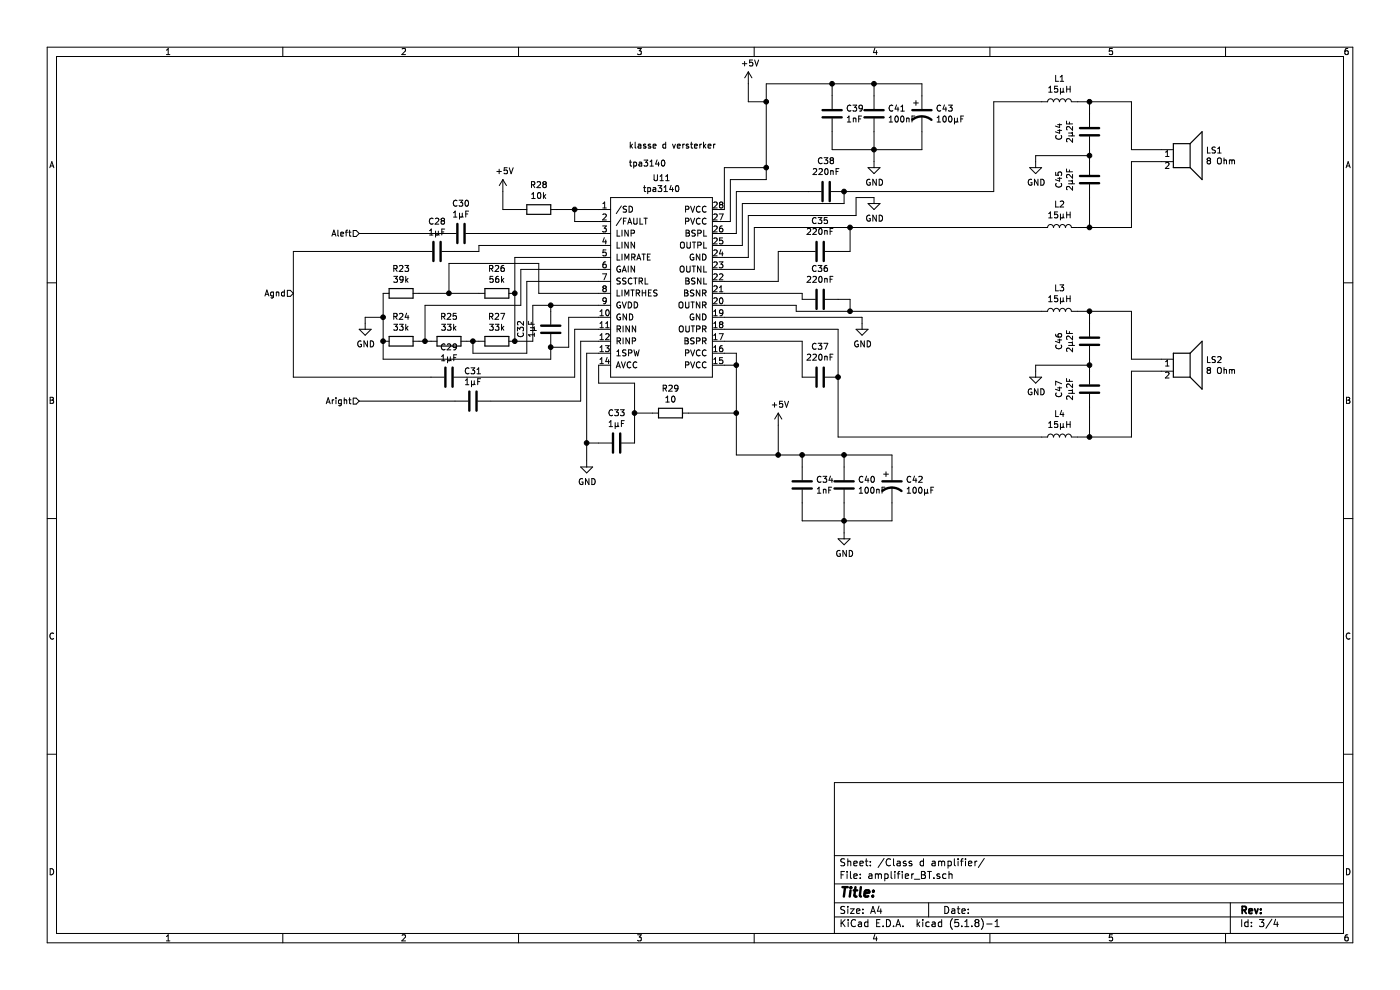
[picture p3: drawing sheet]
EESchema Schematic File Version 4
EELAYER 30 0
EELAYER END
$Descr A4 11693 8268
encoding utf-8
Sheet 3 4
Title ""
Date ""
Rev ""
Comp ""
Comment1 ""
Comment2 ""
Comment3 ""
Comment4 ""
$EndDescr
Text Notes 5250 1250 0    50   ~ 0
klasse d versterker
Text Notes 5250 1400 0    50   ~ 0
tpa3140\n
$Comp
L schema_v1-rescue:tpa3140-Robbe_random U?
U 1 1
P 5350 1500
AR Path="/60272448" Ref="U?"  Part="1" 
AR Path="/60260E29/60272448" Ref="U?"  Part="1" 
AR Path="/6074CBC7/60272448" Ref="U11"  Part="1" 
F 0 "U11" H 5525 1515 50  0000 C CNN
F 1 "tpa3140" H 5525 1424 50  0000 C CNN
F 2 "Robbe_modules:tpa3140" H 5350 1500 50  0001 C CNN
F 3 "" H 5350 1500 50  0001 C CNN
	1    5350 1500
	1    0    0    -1  
$EndComp
Text HLabel 2450 2450 0    50   Input ~ 0
Agnd
Text HLabel 3000 1950 0    50   Input ~ 0
Aleft
Text HLabel 3000 3350 0    50   Input ~ 0
Aright
Wire Wire Line
	4200 1750 4200 1600
$Comp
L Device:R R28
U 1 1
P 4500 1750
F 0 "R28" V 4293 1750 50  0000 C CNN
F 1 "10k" V 4384 1750 50  0000 C CNN
F 2 "Resistor_SMD:R_0805_2012Metric_Pad1.20x1.40mm_HandSolder" V 4430 1750 50  0001 C CNN
F 3 "~" H 4500 1750 50  0001 C CNN
	1    4500 1750
	0    1    1    0   
$EndComp
Wire Wire Line
	4650 1750 4800 1750
Wire Wire Line
	4350 1750 4200 1750
Wire Wire Line
	5000 1850 4800 1850
Wire Wire Line
	4800 1850 4800 1750
Connection ~ 4800 1750
Wire Wire Line
	4800 1750 5000 1750
$Comp
L Device:C C30
U 1 1
P 3850 1950
F 0 "C30" V 3598 1950 50  0000 C CNN
F 1 "1µF" V 3689 1950 50  0000 C CNN
F 2 "Capacitor_SMD:C_0805_2012Metric_Pad1.18x1.45mm_HandSolder" H 3888 1800 50  0001 C CNN
F 3 "~" H 3850 1950 50  0001 C CNN
	1    3850 1950
	0    1    1    0   
$EndComp
Wire Wire Line
	3000 1950 3700 1950
Wire Wire Line
	4000 1950 5000 1950
$Comp
L Device:C C28
U 1 1
P 3650 2100
F 0 "C28" V 3398 2100 50  0000 C CNN
F 1 "1µF" V 3489 2100 50  0000 C CNN
F 2 "Capacitor_SMD:C_0805_2012Metric_Pad1.18x1.45mm_HandSolder" H 3688 1950 50  0001 C CNN
F 3 "~" H 3650 2100 50  0001 C CNN
	1    3650 2100
	0    1    1    0   
$EndComp
Wire Wire Line
	5000 2050 4000 2050
Wire Wire Line
	4000 2050 4000 2100
Wire Wire Line
	4000 2100 3800 2100
Wire Wire Line
	3500 2100 2450 2100
$Comp
L Device:R R23
U 1 1
P 3350 2450
F 0 "R23" V 3143 2450 50  0000 C CNN
F 1 "39k" V 3234 2450 50  0000 C CNN
F 2 "Resistor_SMD:R_0805_2012Metric_Pad1.20x1.40mm_HandSolder" V 3280 2450 50  0001 C CNN
F 3 "~" H 3350 2450 50  0001 C CNN
	1    3350 2450
	0    1    1    0   
$EndComp
$Comp
L Device:R R24
U 1 1
P 3350 2850
F 0 "R24" V 3143 2850 50  0000 C CNN
F 1 "33k" V 3234 2850 50  0000 C CNN
F 2 "Resistor_SMD:R_0805_2012Metric_Pad1.20x1.40mm_HandSolder" V 3280 2850 50  0001 C CNN
F 3 "~" H 3350 2850 50  0001 C CNN
	1    3350 2850
	0    1    1    0   
$EndComp
$Comp
L Device:R R25
U 1 1
P 3750 2850
F 0 "R25" V 3543 2850 50  0000 C CNN
F 1 "33k" V 3634 2850 50  0000 C CNN
F 2 "Resistor_SMD:R_0805_2012Metric_Pad1.20x1.40mm_HandSolder" V 3680 2850 50  0001 C CNN
F 3 "~" H 3750 2850 50  0001 C CNN
	1    3750 2850
	0    1    1    0   
$EndComp
$Comp
L Device:R R27
U 1 1
P 4150 2850
F 0 "R27" V 3943 2850 50  0000 C CNN
F 1 "33k" V 4034 2850 50  0000 C CNN
F 2 "Resistor_SMD:R_0805_2012Metric_Pad1.20x1.40mm_HandSolder" V 4080 2850 50  0001 C CNN
F 3 "~" H 4150 2850 50  0001 C CNN
	1    4150 2850
	0    1    1    0   
$EndComp
$Comp
L Device:R R26
U 1 1
P 4150 2450
F 0 "R26" V 3943 2450 50  0000 C CNN
F 1 "56k" V 4034 2450 50  0000 C CNN
F 2 "Resistor_SMD:R_0805_2012Metric_Pad1.20x1.40mm_HandSolder" V 4080 2450 50  0001 C CNN
F 3 "~" H 4150 2450 50  0001 C CNN
	1    4150 2450
	0    1    1    0   
$EndComp
Wire Wire Line
	5000 2150 4300 2150
Wire Wire Line
	4300 2150 4300 2450
Wire Wire Line
	4000 2450 3750 2450
Wire Wire Line
	3600 2850 3550 2850
Wire Wire Line
	5000 2250 4350 2250
Wire Wire Line
	4350 2250 4350 2550
Wire Wire Line
	4350 2550 3550 2550
Wire Wire Line
	3550 2550 3550 2850
Connection ~ 3550 2850
Wire Wire Line
	3550 2850 3500 2850
Wire Wire Line
	4000 2850 3950 2850
Wire Wire Line
	5000 2350 4400 2350
Wire Wire Line
	4400 2350 4400 2950
Wire Wire Line
	4400 2950 3950 2950
Wire Wire Line
	3950 2950 3950 2850
Connection ~ 3950 2850
Wire Wire Line
	3950 2850 3900 2850
Wire Wire Line
	5000 2450 4500 2450
Wire Wire Line
	4500 2450 4500 2200
Wire Wire Line
	4500 2200 3750 2200
Wire Wire Line
	3750 2200 3750 2450
Connection ~ 3750 2450
Wire Wire Line
	3750 2450 3500 2450
Wire Wire Line
	5000 2550 4600 2550
Wire Wire Line
	4450 2550 4450 2850
Wire Wire Line
	4450 2850 4300 2850
$Comp
L Device:C C32
U 1 1
P 4600 2750
F 0 "C32" V 4348 2750 50  0000 C CNN
F 1 "1µF" V 4439 2750 50  0000 C CNN
F 2 "Capacitor_SMD:C_0805_2012Metric_Pad1.18x1.45mm_HandSolder" H 4638 2600 50  0001 C CNN
F 3 "~" H 4600 2750 50  0001 C CNN
	1    4600 2750
	1    0    0    -1  
$EndComp
Wire Wire Line
	4600 2600 4600 2550
Connection ~ 4600 2550
Wire Wire Line
	4600 2550 4450 2550
Wire Wire Line
	4600 2900 4750 2900
Wire Wire Line
	4750 2900 4750 2650
Wire Wire Line
	4750 2650 5000 2650
Wire Wire Line
	4600 2900 4600 3000
Wire Wire Line
	4600 3000 3200 3000
Wire Wire Line
	3200 3000 3200 2850
Connection ~ 4600 2900
Wire Wire Line
	3200 2850 3200 2650
Connection ~ 3200 2850
$Comp
L power:GND #PWR0149
U 1 1
P 3050 2700
F 0 "#PWR0149" H 3050 2450 50  0001 C CNN
F 1 "GND" H 3055 2527 50  0000 C CNN
F 2 "" H 3050 2700 50  0001 C CNN
F 3 "" H 3050 2700 50  0001 C CNN
	1    3050 2700
	1    0    0    -1  
$EndComp
Wire Wire Line
	3050 2700 3050 2650
Wire Wire Line
	3050 2650 3200 2650
Connection ~ 3200 2650
Wire Wire Line
	3200 2650 3200 2450
Wire Wire Line
	4300 2450 4300 2850
Connection ~ 4300 2450
Connection ~ 4300 2850
Wire Wire Line
	5000 2750 4800 2750
$Comp
L Device:C C29
U 1 1
P 3750 3150
F 0 "C29" V 3498 3150 50  0000 C CNN
F 1 "1µF" V 3589 3150 50  0000 C CNN
F 2 "Capacitor_SMD:C_0805_2012Metric_Pad1.18x1.45mm_HandSolder" H 3788 3000 50  0001 C CNN
F 3 "~" H 3750 3150 50  0001 C CNN
	1    3750 3150
	0    1    1    0   
$EndComp
Wire Wire Line
	3600 3150 2450 3150
Wire Wire Line
	2450 2100 2450 3150
Wire Wire Line
	3900 3150 4800 3150
Wire Wire Line
	4800 2750 4800 3150
$Comp
L Device:C C31
U 1 1
P 3950 3350
F 0 "C31" V 3698 3350 50  0000 C CNN
F 1 "1µF" V 3789 3350 50  0000 C CNN
F 2 "Capacitor_SMD:C_0805_2012Metric_Pad1.18x1.45mm_HandSolder" H 3988 3200 50  0001 C CNN
F 3 "~" H 3950 3350 50  0001 C CNN
	1    3950 3350
	0    1    1    0   
$EndComp
Wire Wire Line
	3800 3350 3000 3350
Wire Wire Line
	4100 3350 4850 3350
Wire Wire Line
	4850 3350 4850 2850
Wire Wire Line
	4850 2850 5000 2850
$Comp
L power:GND #PWR0150
U 1 1
P 4900 3850
F 0 "#PWR0150" H 4900 3600 50  0001 C CNN
F 1 "GND" H 4905 3677 50  0000 C CNN
F 2 "" H 4900 3850 50  0001 C CNN
F 3 "" H 4900 3850 50  0001 C CNN
	1    4900 3850
	1    0    0    -1  
$EndComp
Wire Wire Line
	5000 2950 4900 2950
$Comp
L Device:C C33
U 1 1
P 5150 3700
F 0 "C33" V 4898 3700 50  0000 C CNN
F 1 "1µF" V 4989 3700 50  0000 C CNN
F 2 "Capacitor_SMD:C_0805_2012Metric_Pad1.18x1.45mm_HandSolder" H 5188 3550 50  0001 C CNN
F 3 "~" H 5150 3700 50  0001 C CNN
	1    5150 3700
	0    1    1    0   
$EndComp
Wire Wire Line
	4900 2950 4900 3700
Wire Wire Line
	5000 3700 4900 3700
Connection ~ 4900 3700
Wire Wire Line
	4900 3700 4900 3850
Wire Wire Line
	5300 3700 5300 3450
Wire Wire Line
	5300 3200 5000 3200
Wire Wire Line
	5000 3200 5000 3050
$Comp
L Device:R R29
U 1 1
P 5600 3450
F 0 "R29" V 5393 3450 50  0000 C CNN
F 1 "10" V 5484 3450 50  0000 C CNN
F 2 "Resistor_SMD:R_0805_2012Metric_Pad1.20x1.40mm_HandSolder" V 5530 3450 50  0001 C CNN
F 3 "~" H 5600 3450 50  0001 C CNN
	1    5600 3450
	0    1    1    0   
$EndComp
Wire Wire Line
	5450 3450 5300 3450
Connection ~ 5300 3450
Wire Wire Line
	5300 3450 5300 3200
$Comp
L Device:C C39
U 1 1
P 6950 950
F 0 "C39" H 7065 996 50  0000 L CNN
F 1 "1nF" H 7065 905 50  0000 L CNN
F 2 "Capacitor_SMD:C_0805_2012Metric_Pad1.18x1.45mm_HandSolder" H 6988 800 50  0001 C CNN
F 3 "~" H 6950 950 50  0001 C CNN
	1    6950 950 
	1    0    0    -1  
$EndComp
$Comp
L Device:C C41
U 1 1
P 7300 950
F 0 "C41" H 7415 996 50  0000 L CNN
F 1 "100nF" H 7415 905 50  0000 L CNN
F 2 "Capacitor_SMD:C_0805_2012Metric_Pad1.18x1.45mm_HandSolder" H 7338 800 50  0001 C CNN
F 3 "~" H 7300 950 50  0001 C CNN
	1    7300 950 
	1    0    0    -1  
$EndComp
$Comp
L Device:CP1 C43
U 1 1
P 7700 950
F 0 "C43" H 7815 996 50  0000 L CNN
F 1 "100µF" H 7815 905 50  0000 L CNN
F 2 "Capacitor_SMD:C_Elec_8x10.2" H 7700 950 50  0001 C CNN
F 3 "~" H 7700 950 50  0001 C CNN
	1    7700 950 
	1    0    0    -1  
$EndComp
$Comp
L power:GND #PWR0151
U 1 1
P 7300 1350
F 0 "#PWR0151" H 7300 1100 50  0001 C CNN
F 1 "GND" H 7305 1177 50  0000 C CNN
F 2 "" H 7300 1350 50  0001 C CNN
F 3 "" H 7300 1350 50  0001 C CNN
	1    7300 1350
	1    0    0    -1  
$EndComp
Wire Wire Line
	6950 1100 6950 1250
Wire Wire Line
	6950 1250 7300 1250
Wire Wire Line
	7700 1250 7700 1100
Connection ~ 7300 1250
Wire Wire Line
	7300 1250 7700 1250
Wire Wire Line
	7300 1100 7300 1250
Wire Wire Line
	7300 1350 7300 1250
Wire Wire Line
	7700 800  7700 700 
Wire Wire Line
	7700 700  7300 700 
Wire Wire Line
	7300 700  7300 800 
Wire Wire Line
	7300 700  6950 700 
Wire Wire Line
	6950 700  6950 800 
Connection ~ 7300 700 
Wire Wire Line
	6950 700  6400 700 
Wire Wire Line
	6400 700  6400 850 
Connection ~ 6950 700 
Connection ~ 6400 1400
Wire Wire Line
	6400 1400 6400 1500
$Comp
L Device:C C38
U 1 1
P 6900 1600
F 0 "C38" V 7152 1600 50  0000 C CNN
F 1 "220nF" V 7061 1600 50  0000 C CNN
F 2 "Capacitor_SMD:C_0805_2012Metric_Pad1.18x1.45mm_HandSolder" H 6938 1450 50  0001 C CNN
F 3 "~" H 6900 1600 50  0001 C CNN
	1    6900 1600
	0    -1   -1   0   
$EndComp
$Comp
L Device:L L1
U 1 1
P 8850 850
F 0 "L1" V 9040 850 50  0000 C CNN
F 1 "15µH" V 8949 850 50  0000 C CNN
F 2 "Inductor_SMD:L_0805_2012Metric_Pad1.15x1.40mm_HandSolder" H 8850 850 50  0001 C CNN
F 3 "~" H 8850 850 50  0001 C CNN
	1    8850 850 
	0    -1   -1   0   
$EndComp
$Comp
L Device:C C44
U 1 1
P 9100 1100
F 0 "C44" V 9352 1100 50  0000 C CNN
F 1 "2µ2F" V 9261 1100 50  0000 C CNN
F 2 "Capacitor_SMD:C_0805_2012Metric_Pad1.18x1.45mm_HandSolder" H 9138 950 50  0001 C CNN
F 3 "~" H 9100 1100 50  0001 C CNN
	1    9100 1100
	-1   0    0    1   
$EndComp
Wire Wire Line
	7050 1700 7050 1600
Connection ~ 7050 1600
Wire Wire Line
	9100 950  9100 850 
Wire Wire Line
	9100 850  9000 850 
$Comp
L Device:C C45
U 1 1
P 9100 1500
F 0 "C45" V 9352 1500 50  0000 C CNN
F 1 "2µ2F" V 9261 1500 50  0000 C CNN
F 2 "Capacitor_SMD:C_0805_2012Metric_Pad1.18x1.45mm_HandSolder" H 9138 1350 50  0001 C CNN
F 3 "~" H 9100 1500 50  0001 C CNN
	1    9100 1500
	-1   0    0    1   
$EndComp
$Comp
L power:GND #PWR0152
U 1 1
P 8650 1350
F 0 "#PWR0152" H 8650 1100 50  0001 C CNN
F 1 "GND" H 8655 1177 50  0000 C CNN
F 2 "" H 8650 1350 50  0001 C CNN
F 3 "" H 8650 1350 50  0001 C CNN
	1    8650 1350
	1    0    0    -1  
$EndComp
Wire Wire Line
	9100 1350 9100 1300
Wire Wire Line
	9100 1300 8650 1300
Wire Wire Line
	8650 1300 8650 1350
Connection ~ 9100 1300
Wire Wire Line
	9100 1300 9100 1250
$Comp
L Device:L L2
U 1 1
P 8850 1900
F 0 "L2" V 9040 1900 50  0000 C CNN
F 1 "15µH" V 8949 1900 50  0000 C CNN
F 2 "Inductor_SMD:L_0805_2012Metric_Pad1.15x1.40mm_HandSolder" H 8850 1900 50  0001 C CNN
F 3 "~" H 8850 1900 50  0001 C CNN
	1    8850 1900
	0    -1   -1   0   
$EndComp
Wire Wire Line
	8300 1600 8300 850 
Wire Wire Line
	8300 850  8700 850 
Wire Wire Line
	7050 1600 8300 1600
$Comp
L power:GND #PWR0153
U 1 1
P 7300 1650
F 0 "#PWR0153" H 7300 1400 50  0001 C CNN
F 1 "GND" H 7305 1477 50  0000 C CNN
F 2 "" H 7300 1650 50  0001 C CNN
F 3 "" H 7300 1650 50  0001 C CNN
	1    7300 1650
	1    0    0    -1  
$EndComp
Wire Wire Line
	9100 1900 9000 1900
Wire Wire Line
	9100 1650 9100 1900
Wire Wire Line
	6300 1900 7100 1900
Wire Wire Line
	7150 1800 7150 1650
Wire Wire Line
	7150 1650 7300 1650
$Comp
L Device:C C35
U 1 1
P 6850 2100
F 0 "C35" V 7102 2100 50  0000 C CNN
F 1 "220nF" V 7011 2100 50  0000 C CNN
F 2 "Capacitor_SMD:C_0805_2012Metric_Pad1.18x1.45mm_HandSolder" H 6888 1950 50  0001 C CNN
F 3 "~" H 6850 2100 50  0001 C CNN
	1    6850 2100
	0    -1   -1   0   
$EndComp
Wire Wire Line
	7000 2100 7100 2100
Wire Wire Line
	7100 2100 7100 1900
Connection ~ 7100 1900
Wire Wire Line
	7100 1900 8700 1900
Wire Wire Line
	6100 1500 6100 1850
Wire Wire Line
	6100 1850 6050 1850
Wire Wire Line
	6100 1500 6400 1500
Wire Wire Line
	6050 1750 6050 1400
Wire Wire Line
	6050 1400 6400 1400
Wire Wire Line
	6150 1600 6150 1950
Wire Wire Line
	6150 1950 6050 1950
Wire Wire Line
	6150 1600 6750 1600
Wire Wire Line
	6200 1700 6200 2050
Wire Wire Line
	6200 2050 6050 2050
Wire Wire Line
	6200 1700 7050 1700
Wire Wire Line
	6250 1800 6250 2150
Wire Wire Line
	6250 2150 6050 2150
Wire Wire Line
	6250 1800 7150 1800
Wire Wire Line
	6300 1900 6300 2250
Wire Wire Line
	6300 2250 6050 2250
Wire Wire Line
	6050 2350 6500 2350
Wire Wire Line
	6500 2350 6500 2100
Wire Wire Line
	6500 2100 6700 2100
$Comp
L Device:C C36
U 1 1
P 6850 2500
F 0 "C36" V 7102 2500 50  0000 C CNN
F 1 "220nF" V 7011 2500 50  0000 C CNN
F 2 "Capacitor_SMD:C_0805_2012Metric_Pad1.18x1.45mm_HandSolder" H 6888 2350 50  0001 C CNN
F 3 "~" H 6850 2500 50  0001 C CNN
	1    6850 2500
	0    -1   -1   0   
$EndComp
Wire Wire Line
	6050 2450 6700 2450
Wire Wire Line
	6700 2450 6700 2500
Wire Wire Line
	8700 2600 7100 2600
Wire Wire Line
	6650 2600 6650 2550
Wire Wire Line
	6650 2550 6050 2550
Wire Wire Line
	7000 2500 7100 2500
Wire Wire Line
	7100 2500 7100 2600
Connection ~ 7100 2600
Wire Wire Line
	7100 2600 6650 2600
$Comp
L power:GND #PWR0154
U 1 1
P 7200 2700
F 0 "#PWR0154" H 7200 2450 50  0001 C CNN
F 1 "GND" H 7205 2527 50  0000 C CNN
F 2 "" H 7200 2700 50  0001 C CNN
F 3 "" H 7200 2700 50  0001 C CNN
	1    7200 2700
	1    0    0    -1  
$EndComp
$Comp
L Device:C C37
U 1 1
P 6850 3150
F 0 "C37" V 7102 3150 50  0000 C CNN
F 1 "220nF" V 7011 3150 50  0000 C CNN
F 2 "Capacitor_SMD:C_0805_2012Metric_Pad1.18x1.45mm_HandSolder" H 6888 3000 50  0001 C CNN
F 3 "~" H 6850 3150 50  0001 C CNN
	1    6850 3150
	0    -1   -1   0   
$EndComp
Wire Wire Line
	7200 2650 7200 2700
Wire Wire Line
	6050 2650 7200 2650
Wire Wire Line
	6050 2850 6700 2850
Wire Wire Line
	6700 2850 6700 3150
Wire Wire Line
	7000 2750 7000 3150
Wire Wire Line
	6050 2750 7000 2750
$Comp
L Device:L L3
U 1 1
P 8850 2600
F 0 "L3" V 9040 2600 50  0000 C CNN
F 1 "15µH" V 8949 2600 50  0000 C CNN
F 2 "Inductor_SMD:L_0805_2012Metric_Pad1.15x1.40mm_HandSolder" H 8850 2600 50  0001 C CNN
F 3 "~" H 8850 2600 50  0001 C CNN
	1    8850 2600
	0    -1   -1   0   
$EndComp
$Comp
L Device:C C46
U 1 1
P 9100 2850
F 0 "C46" V 9352 2850 50  0000 C CNN
F 1 "2µ2F" V 9261 2850 50  0000 C CNN
F 2 "Capacitor_SMD:C_0805_2012Metric_Pad1.18x1.45mm_HandSolder" H 9138 2700 50  0001 C CNN
F 3 "~" H 9100 2850 50  0001 C CNN
	1    9100 2850
	-1   0    0    1   
$EndComp
Wire Wire Line
	9100 2700 9100 2600
Wire Wire Line
	9100 2600 9000 2600
$Comp
L Device:C C47
U 1 1
P 9100 3250
F 0 "C47" V 9352 3250 50  0000 C CNN
F 1 "2µ2F" V 9261 3250 50  0000 C CNN
F 2 "Capacitor_SMD:C_0805_2012Metric_Pad1.18x1.45mm_HandSolder" H 9138 3100 50  0001 C CNN
F 3 "~" H 9100 3250 50  0001 C CNN
	1    9100 3250
	-1   0    0    1   
$EndComp
$Comp
L power:GND #PWR0155
U 1 1
P 8650 3100
F 0 "#PWR0155" H 8650 2850 50  0001 C CNN
F 1 "GND" H 8655 2927 50  0000 C CNN
F 2 "" H 8650 3100 50  0001 C CNN
F 3 "" H 8650 3100 50  0001 C CNN
	1    8650 3100
	1    0    0    -1  
$EndComp
Wire Wire Line
	9100 3100 9100 3050
Wire Wire Line
	9100 3050 8650 3050
Wire Wire Line
	8650 3050 8650 3100
Connection ~ 9100 3050
Wire Wire Line
	9100 3050 9100 3000
$Comp
L Device:L L4
U 1 1
P 8850 3650
F 0 "L4" V 9040 3650 50  0000 C CNN
F 1 "15µH" V 8949 3650 50  0000 C CNN
F 2 "Inductor_SMD:L_0805_2012Metric_Pad1.15x1.40mm_HandSolder" H 8850 3650 50  0001 C CNN
F 3 "~" H 8850 3650 50  0001 C CNN
	1    8850 3650
	0    -1   -1   0   
$EndComp
Wire Wire Line
	9100 3650 9000 3650
Wire Wire Line
	9100 3400 9100 3650
Wire Wire Line
	7000 3650 7000 3150
Wire Wire Line
	7000 3650 8700 3650
Connection ~ 7000 3150
$Comp
L Device:C C34
U 1 1
P 6700 4050
F 0 "C34" H 6815 4096 50  0000 L CNN
F 1 "1nF" H 6815 4005 50  0000 L CNN
F 2 "Capacitor_SMD:C_0805_2012Metric_Pad1.18x1.45mm_HandSolder" H 6738 3900 50  0001 C CNN
F 3 "~" H 6700 4050 50  0001 C CNN
	1    6700 4050
	1    0    0    -1  
$EndComp
$Comp
L Device:C C40
U 1 1
P 7050 4050
F 0 "C40" H 7165 4096 50  0000 L CNN
F 1 "100nF" H 7165 4005 50  0000 L CNN
F 2 "Capacitor_SMD:C_0805_2012Metric_Pad1.18x1.45mm_HandSolder" H 7088 3900 50  0001 C CNN
F 3 "~" H 7050 4050 50  0001 C CNN
	1    7050 4050
	1    0    0    -1  
$EndComp
$Comp
L Device:CP1 C42
U 1 1
P 7450 4050
F 0 "C42" H 7565 4096 50  0000 L CNN
F 1 "100µF" H 7565 4005 50  0000 L CNN
F 2 "Capacitor_SMD:C_Elec_8x10.2" H 7450 4050 50  0001 C CNN
F 3 "~" H 7450 4050 50  0001 C CNN
	1    7450 4050
	1    0    0    -1  
$EndComp
$Comp
L power:GND #PWR0156
U 1 1
P 7050 4450
F 0 "#PWR0156" H 7050 4200 50  0001 C CNN
F 1 "GND" H 7055 4277 50  0000 C CNN
F 2 "" H 7050 4450 50  0001 C CNN
F 3 "" H 7050 4450 50  0001 C CNN
	1    7050 4450
	1    0    0    -1  
$EndComp
Wire Wire Line
	6700 4200 6700 4350
Wire Wire Line
	6700 4350 7050 4350
Wire Wire Line
	7450 4350 7450 4200
Connection ~ 7050 4350
Wire Wire Line
	7050 4350 7450 4350
Wire Wire Line
	7050 4200 7050 4350
Wire Wire Line
	7050 4450 7050 4350
Wire Wire Line
	7450 3900 7450 3800
Wire Wire Line
	7450 3800 7050 3800
Wire Wire Line
	7050 3800 7050 3900
Wire Wire Line
	7050 3800 6700 3800
Wire Wire Line
	6700 3800 6700 3900
Connection ~ 7050 3800
Wire Wire Line
	6700 3800 6500 3800
Connection ~ 6700 3800
Wire Wire Line
	6050 2950 6150 2950
Wire Wire Line
	6150 2950 6150 3050
Wire Wire Line
	6050 3050 6150 3050
Connection ~ 6150 3050
Wire Wire Line
	6150 3050 6150 3450
Wire Wire Line
	5750 3450 6150 3450
Connection ~ 6150 3450
Wire Wire Line
	6150 3450 6150 3800
$Comp
L Device:Speaker LS1
U 1 1
P 9900 1250
F 0 "LS1" H 10070 1246 50  0000 L CNN
F 1 "8 Ohm" H 10070 1155 50  0000 L CNN
F 2 "Connector_PinHeader_2.54mm:PinHeader_1x02_P2.54mm_Vertical" H 9900 1050 50  0001 C CNN
F 3 "~" H 9890 1200 50  0001 C CNN
	1    9900 1250
	1    0    0    -1  
$EndComp
$Comp
L Device:Speaker LS2
U 1 1
P 9900 3000
F 0 "LS2" H 10070 2996 50  0000 L CNN
F 1 "8 Ohm" H 10070 2905 50  0000 L CNN
F 2 "Connector_PinHeader_2.54mm:PinHeader_1x02_P2.54mm_Vertical" H 9900 2800 50  0001 C CNN
F 3 "~" H 9890 2950 50  0001 C CNN
	1    9900 3000
	1    0    0    -1  
$EndComp
Wire Wire Line
	9700 1250 9450 1250
Wire Wire Line
	9450 1250 9450 850 
Wire Wire Line
	9450 850  9100 850 
Connection ~ 9100 850 
Wire Wire Line
	9100 1900 9450 1900
Wire Wire Line
	9450 1900 9450 1350
Wire Wire Line
	9450 1350 9700 1350
Connection ~ 9100 1900
Wire Wire Line
	9700 3000 9450 3000
Wire Wire Line
	9450 3000 9450 2600
Wire Wire Line
	9450 2600 9100 2600
Connection ~ 9100 2600
Wire Wire Line
	9100 3650 9450 3650
Wire Wire Line
	9450 3650 9450 3100
Wire Wire Line
	9450 3100 9700 3100
Connection ~ 9100 3650
Connection ~ 6500 3800
Wire Wire Line
	6500 3800 6150 3800
Wire Wire Line
	6250 850  6400 850 
Connection ~ 6400 850 
Wire Wire Line
	6400 850  6400 1400
$Comp
L power:+5V #PWR?
U 1 1
P 6500 3550
AR Path="/607C31CE" Ref="#PWR?"  Part="1" 
AR Path="/6074CBC7/607C31CE" Ref="#PWR0157"  Part="1" 
F 0 "#PWR0157" H 6500 3400 50  0001 C CNN
F 1 "+5V" H 6515 3723 50  0000 C CNN
F 2 "" H 6500 3550 50  0001 C CNN
F 3 "" H 6500 3550 50  0001 C CNN
	1    6500 3550
	1    0    0    -1  
$EndComp
$Comp
L power:+5V #PWR?
U 1 1
P 6250 700
AR Path="/607D1275" Ref="#PWR?"  Part="1" 
AR Path="/6074CBC7/607D1275" Ref="#PWR0158"  Part="1" 
F 0 "#PWR0158" H 6250 550 50  0001 C CNN
F 1 "+5V" H 6265 873 50  0000 C CNN
F 2 "" H 6250 700 50  0001 C CNN
F 3 "" H 6250 700 50  0001 C CNN
	1    6250 700 
	1    0    0    -1  
$EndComp
Wire Wire Line
	6250 700  6250 850 
Wire Wire Line
	6500 3550 6500 3800
$Comp
L power:+5V #PWR?
U 1 1
P 4200 1600
AR Path="/60B1B2D4" Ref="#PWR?"  Part="1" 
AR Path="/6074CBC7/60B1B2D4" Ref="#PWR0159"  Part="1" 
F 0 "#PWR0159" H 4200 1450 50  0001 C CNN
F 1 "+5V" H 4215 1773 50  0000 C CNN
F 2 "" H 4200 1600 50  0001 C CNN
F 3 "" H 4200 1600 50  0001 C CNN
	1    4200 1600
	1    0    0    -1  
$EndComp
$EndSCHEMATC
